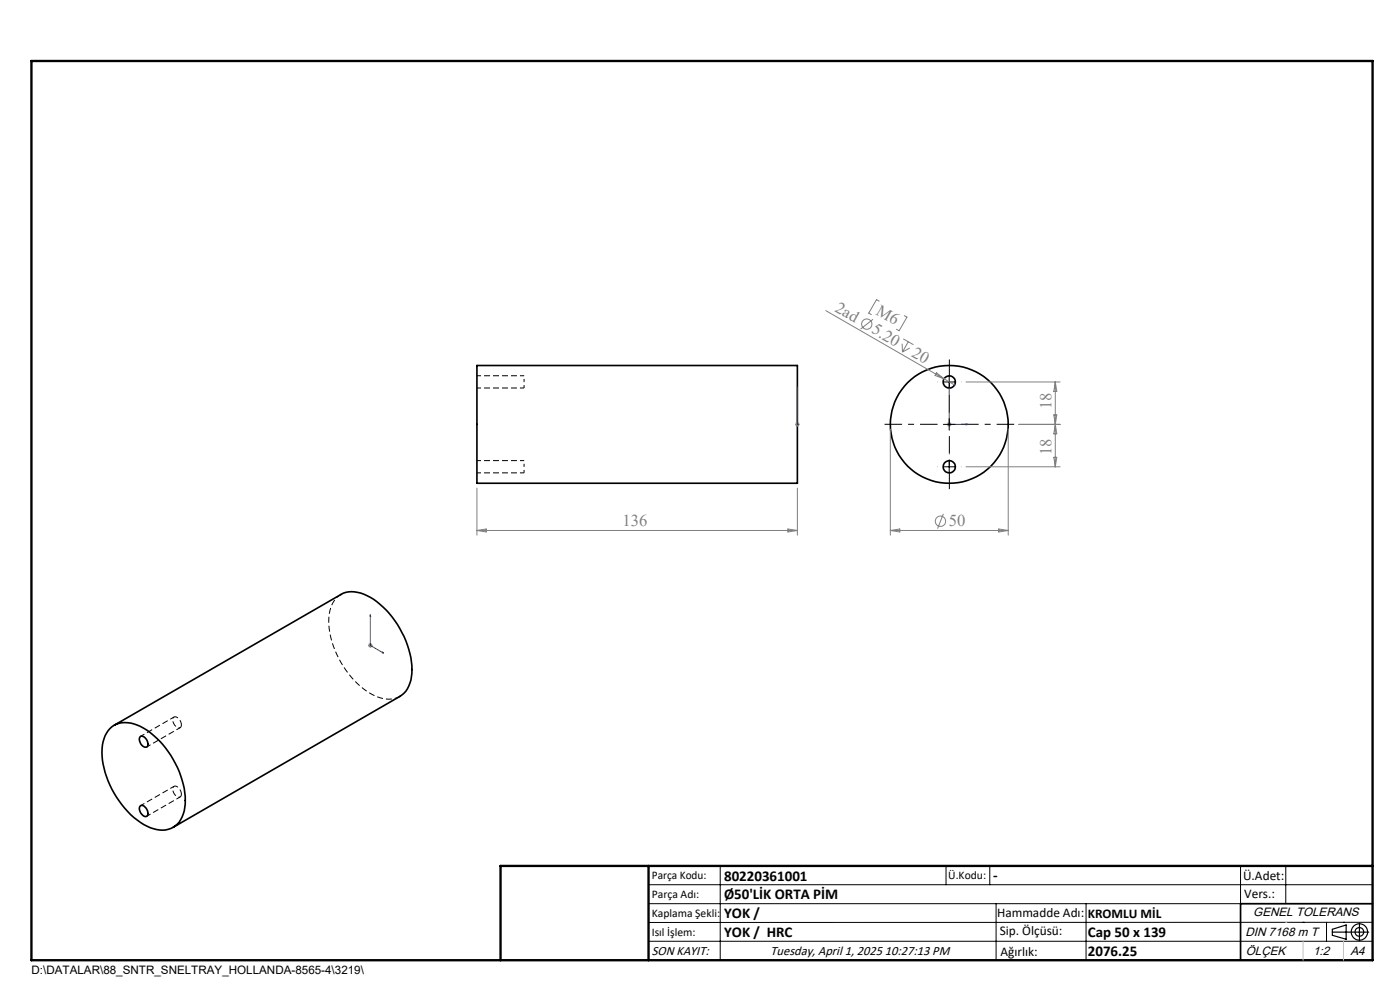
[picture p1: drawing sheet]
<svg xmlns="http://www.w3.org/2000/svg" width="297mm" height="210mm" viewBox="0 0 297 210" stroke-linecap="round" stroke-linejoin="round" font-family="sans-serif">
<g fill="none" stroke="#000" stroke-width=".35">
<path d="M101.2 77.5h68v25h-68zM23.3 154.5a5.4 5.4 0 0 1 6.5-.4 19.2 19.2 0 0 1 9.5 16.5 5.5 5.5 0 0 1-3.6 5.3 7.9 7.9 0 0 1-6.6-2 19.4 19.4 0 0 1-7.4-15.1l.2-1.5 .4-1.2zM24.2 153.8l48.1-27.7a6.2 6.2 0 0 1 6.3 .6 19.4 19.4 0 0 1 8.8 16.1 6.1 6.1 0 0 1-2.6 4.9l-48.1 27.8M29.7 156.3a1.27 1.27 0 0 1 1.7 1.3 .64 .64 0 0 1-.2 .8 .64 .64 0 0 1-.9-.1 1.67 1.67 0 0 1-.6-2zM29.7 171a1.15 1.15 0 0 1 1.6 1l.1 .3a.68 .68 0 0 1-.4 .9 .68 .68 0 0 1-.9-.5l-.5-1.1zM291.2 191.7h-28v12"/>
<circle cx="201.4" cy="99" r="1.3"/>
<circle cx="201.4" cy="81" r="1.29"/>
<circle cx="201.4" cy="90" r="12.5"/>
</g>
<path d="M111.2 99v-1.3M111.2 81v-1.3" fill="none" stroke="#000" stroke-width=".21" stroke-dasharray="1.3 .6" stroke-dashoffset=".7" stroke-linecap="butt"/>
<path d="M111.2 82.3v-1.3M111.2 100.3v-1.3" fill="none" stroke="#000" stroke-width=".21" stroke-dasharray="1.3 .6" stroke-dashoffset=".6" stroke-linecap="butt"/>
<path d="M111.2 79.7h-10M101.2 82.3h10M111.2 97.7h-10M101.2 100.3h10M31.1 158.4l7.1-4M36.9 152.1l-7.1 4.1M31.1 173.1l7.1-4M36.9 166.8l-7.1 4.1" fill="none" stroke="#000" stroke-width=".21" stroke-dasharray="1.3 .6" stroke-dashoffset=".4" stroke-linecap="butt"/>
<path d="M72.3 126.1a6 6 0 0 0-2.6 5.7 19.3 19.3 0 0 0 9.6 15.7 6 6 0 0 0 5.5 .2" fill="none" stroke="#000" stroke-width=".21" stroke-dasharray="1.3 .6" stroke-dashoffset=".1" stroke-linecap="butt"/>
<path d="M38.5 153.8a1.67 1.67 0 0 0-1.5-1.7 1.5 1.5 0 0 0 .8 2.3 .53 .53 0 0 0 .7-.6M38.5 168.5a1.67 1.67 0 0 0-1.5-1.7 1.5 1.5 0 0 0 .8 2.3 .53 .53 0 0 0 .7-.6" fill="none" stroke="#000" stroke-width=".21" stroke-dasharray="1.3 .6" stroke-dashoffset=".2" stroke-linecap="butt"/>
<g fill="none" stroke="#808080" stroke-width=".21">
<path d="M175.2 65.9l25.1 14.5M185.2 67.7l-2.6 2.1M186.5 63.9l-.6-.3-1.6 2.8 .6 .3M191.4 72.9l.1 1.8M191.6 71.9l2.2 1.2M191.8 66.9l.6 .4-1.7 2.9-.5-.4M192.7 72.5l-1.2 2.2M193 73.8l-1.5 .9M198.7 79.1l1.6 1.3-1.9-.8zM168.7 90h1M168.8 89.7l.7 .7M169.2 89.5v1"/>
<path d="M169.5 89.7l-.7 .7M188.9 91v22.5M200.3 80.4l2.2 1.3M200.9 90h1M201 89.7l.8 .7M201.4 89.5v1M201.8 89.7l-.8 .7M204.9 99h20M204.9 81h20M213.9 91v22.5M216.1 90h8.8M223.6 97h.6l-.3 2z"/>
<path d="M223.6 88l.6 4h-.6l.6-4zM223.9 81v18M223.9 81l.3 2h-.6zM101.2 112.5h68M101.2 103.5v10M101.2 112.5l2-.3v.6zM167.1 112.2l2.1 .3-2.1 .3zM169.2 103.5v10M188.9 112.5h25M188.9 112.5l2-.3v.6zM200.1 109l-1.2 3.1M211.9 112.2l2 .3-2 .3z"/>
<path d="M78.1 136.9h1M78.2 136.6l.7 .7M78.6 136.4v1M78.9 136.6l-.7 .7"/>
<circle cx="183.9" cy="68.8" r="1.1"/>
<circle cx="199.5" cy="110.6" r="1.1"/>
</g>
<g fill="none" stroke="#000" stroke-width=".25">
<path d="M282.6 197.7h7.8M282.6 197.1l3-.9v3l-3-.8zM288.4 195.8v3.8M106.2 203.7h185"/>
<circle cx="288.4" cy="197.7" r="1.74"/>
<circle cx="288.4" cy="197.7" r=".93"/>
</g>
<path d="M169.2 89.9v.2zM169.2 82v.4v-.4M169.2 90h.1M169.2 82v8M201.4 82l.1 .4h-.2zM201.4 82v8h4M205 89.9l.4 .1-.4 .1zM78.6 130.4v.4l-.1-.1zM78.6 130.4v6.5l2.8 1.7M81.1 138.3l.3 .3-.3-.1z" fill="none" stroke="#00f" stroke-width=".21"/>
<path d="M198.9 90h-11.2M201.4 87.5v-11.2M201.4 92.5v11.3M203.9 90h11.3" fill="none" stroke="#000" stroke-width=".21" stroke-dasharray="15.2 1.3 1.3 1.3" stroke-dashoffset="11.5" stroke-linecap="butt"/>
<path d="M201.4 83.5v.1M203.9 81h.1M203.9 99h.1M201.4 101.5v.1" fill="none" stroke="#000" stroke-width=".21" stroke-dasharray="15.2 1.3 1.3 1.3" stroke-linecap="butt"/>
<g fill="none" stroke="#000" stroke-width=".21">
<path d="M201.4 79.8v2.5M200.1 90h2.5M200.1 81h2.5M200.1 99h2.5M201.4 88.8v2.5M201.4 97.8v2.5M137.6 187.7h153.6M137.6 191.7h153.6M137.6 199.7h153.6M152.8 183.7v20M200.7 183.7v4M210 183.7v4"/>
<path d="M211.3 191.7v12M230.4 191.7v12M263.2 183.7v20M272.8 183.7v8M276.4 195.6h.1M281.4 195.6v4.1M285 195.6h.1M291.2 195.6l-153.6 .1"/>
</g>
<path d="M6.7 12.9h284.5v190.8h-284.5zM137.6 183.7v20M291.2 183.7h-185v20" fill="none" stroke="#000" stroke-width=".5"/>
<path d="M276.4 199.7v4M285 199.7v4" fill="none" stroke="#c0c0c0" stroke-width=".21"/>
<path d="M272.8 195.6h.1" fill="none" stroke="#c0c0c0" stroke-width=".25"/>
<g fill="#00f">
<path d="M205 89.9l.4 .1-.4 .1zM201.4 82l.1 .4h-.2z"/>
<path d="M169.2 89.9v.2zM169.2 82v.4z"/>
<path d="M81.1 138.3l.3 .3-.3-.1zM78.6 130.4v.4l-.1-.1z"/>
</g>
<g font-size="3.5" fill="#808080">
<text x="177" y="66" transform="rotate(30 177 66)">2ad</text>
<text x="184.7" y="70.5" transform="rotate(30 184.7 70.5)">5.20</text>
<text x="185.7" y="66.6" transform="rotate(30 185.7 66.6)">M6</text>
<text x="193.2" y="75.4" transform="rotate(30 193.2 75.4)">20</text>
<text x="223.1" y="86.8" transform="rotate(-90 223.1 86.8)">18</text>
<text x="223.1" y="96.6" transform="rotate(-90 223.1 96.6)">18</text>
<text x="132.1" y="111.7">136</text>
<text x="201.3" y="111.7">50</text>
</g>
<g font-size="3.2">
<text x="153.6" y="190.8">Ø50'LİK ORTA PİM</text>
<text x="153.6" y="186.8">80220361001</text>
<text x="210.7" y="186.6">-</text>
<text x="153.6" y="194.8">YOK /</text>
<text x="153.6" y="198.8">YOK / HRC</text>
<text x="230.8" y="198.7">Cap 50 x 139</text>
<text x="230.8" y="202.8">2076.25</text>
</g>
<g font-size="2.8">
<text x="263.7" y="186.7">Ü.Adet:</text>
<text x="263.9" y="190.5">Vers.:</text>
<text x="211.5" y="194.5">Hammadde Adı:</text>
<text x="230.8" y="194.7">KROMLU MİL</text>
<text x="138.3" y="202.6">SON KAYIT:</text>
<text x="163.5" y="202.6">Tuesday, April 1, 2025 10:27:13 PM</text>
<text x="212.1" y="198.4">Sip. Ölçüsü:</text>
<text x="212.2" y="202.7">Ağırlık:</text>
</g>
<g font-size="2.6">
<text x="265.9" y="194.4">GENEL TOLERANS</text>
<text x="264.2" y="198.5">DIN 7168 m T</text>
<text x="264.3" y="202.6">ÖLÇEK</text>
<text x="278.5" y="202.6">1:2</text>
<text x="286.5" y="202.6">A4</text>
</g>
<g font-size="2.5">
<text x="138.3" y="186.4">Parça Kodu:</text>
<text x="138.3" y="190.5">Parça Adı:</text>
<text x="201.2" y="186.5">Ü.Kodu:</text>
<text x="138.3" y="194.5">Kaplama Şekli:</text>
<text x="138.3" y="198.6">Isıl İşlem:</text>
<text x="6.7" y="206.7">D:\DATALAR\88_SNTR_SNELTRAY_HOLLANDA-8565-4\3219\</text>
</g>
</svg>
